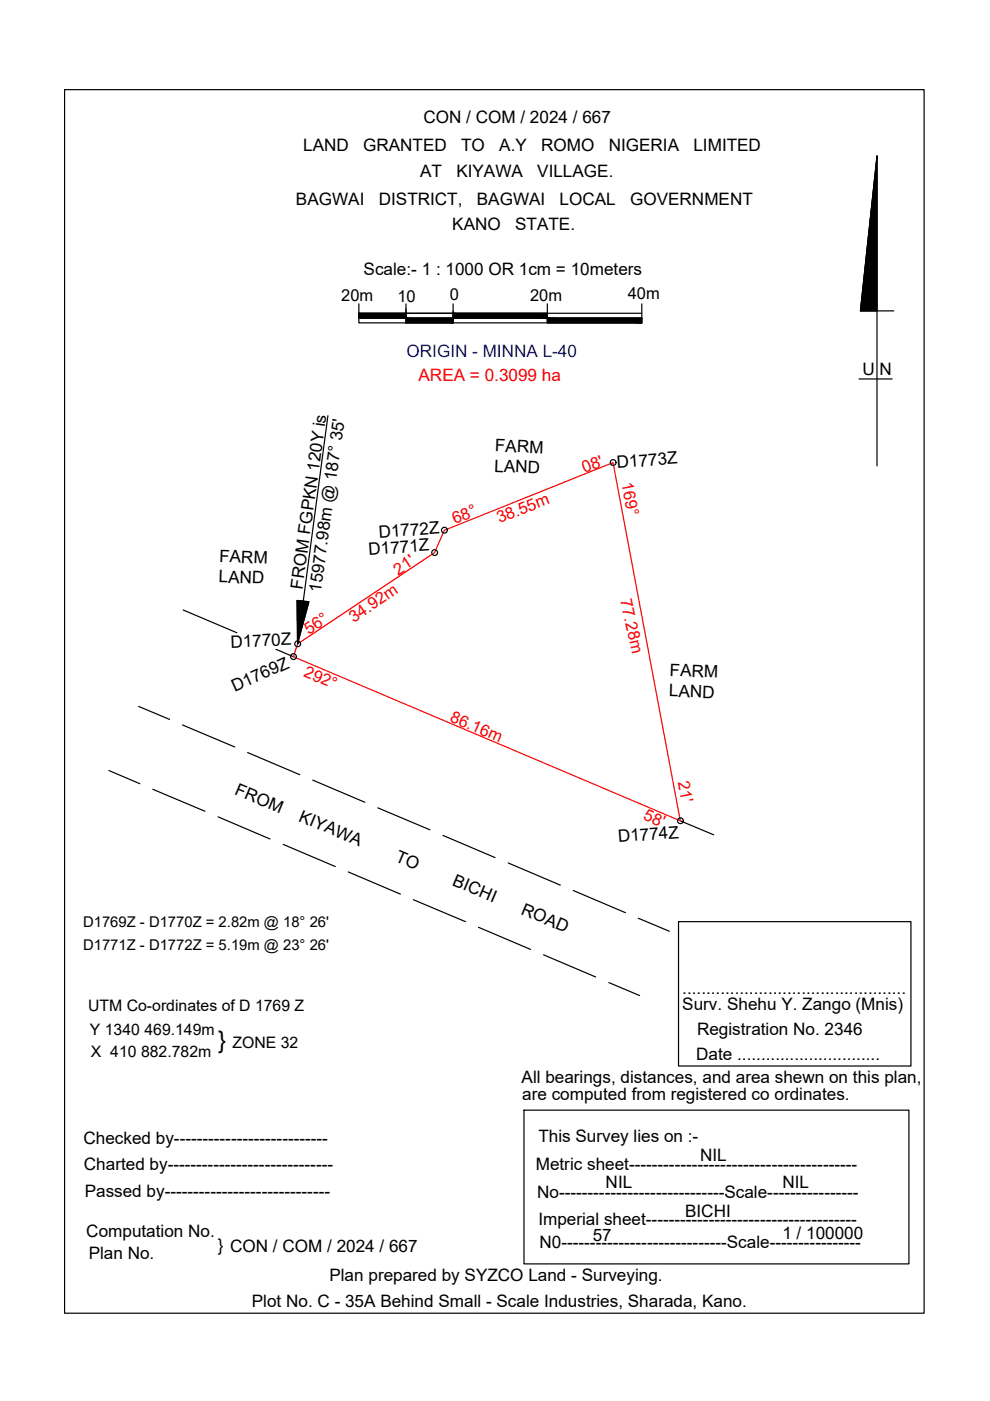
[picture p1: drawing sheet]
<svg xmlns="http://www.w3.org/2000/svg" width="210mm" height="297mm" viewBox="0 0 210 297" stroke-linecap="round" stroke-linejoin="round" font-family="sans-serif">
<!-- layer: 0 -->
<g fill="#000" stroke="#000" stroke-width=".21">
<path d="M185.9 33.1v32.8h-3.5z"/>
<path d="M76.1 66.4l10 1v-1zM76.1 66.4l10 1h-10z"/>
<path d="M86.1 67.4l10 1.1v-1.1zM86.1 67.4l10 1.1h-10z"/>
<path d="M96.1 66.4l19.9 1v-1zM96.1 66.4l19.9 1h-19.9z"/>
<path d="M116 67.4l20.1 1.1v-1.1zM116 67.4l20.1 1.1h-20.1z"/>
</g>
<g fill="none" stroke="#000" stroke-width=".25">
<path d="M13.7 19h182.2v259.4h-182.2zM76.1 66.4h10v1h-10zM76.1 64.4v4.1h60v-4.1M76.1 67.4h60M76.1 66.4h60M86.1 67.4v1.1h10v-2.1h19.9v1zM86.1 65.4v1M86.1 64.4v4.1M96.1 66v.4h-10M96.1 64.4v4.1M116 67.4h20.1v1.1h-20.1zM116 64.4v4.1"/>
<path d="M189.5 65.9h-7.1l3.5-32.8v65.7M69.5 88.1l-6.4 48.4-.1-9.2 2.5 .3-2.4 8.9M182.1 80.3h7.1M38.8 129.3l11.4 4.9M58.5 137.7l3.7 1.5M63 127.3v.1M63.2 127.3l-.2 .3M63.3 135.7l-.2 .2M63.3 135.5l-.2 .3M63.4 127.3l-.4 .4M63.4 135.3l-.4 .3M63.5 135l-.5 .4"/>
<path d="M63.5 127.4l-.5 .5M63.6 134.7l-.6 .6M63.6 134.5l-.6 .6M63.7 134.3l-.7 .6M63.7 127.4l-.7 .7M63.8 134l-.8 .7M63.8 133.8l-.8 .8M63.9 127.4l-.9 .9M63.9 133.6l-.9 .8M63.9 133.3l-.9 .9M64 133.1l-1 .9M64 127.4l-1 1"/>
<path d="M64.1 132.8l-1.1 1.1M64.1 132.6l-1.1 1.1M64.2 127.4l-1.2 1.2M64.2 132.3l-1.2 1.2M64.3 132.1l-1.3 1.3M64.3 127.5l-1.3 1.3M64.4 131.9l-1.4 1.3M64.4 131.6l-1.4 1.4M64.5 127.5l-1.5 1.4M64.5 131.4l-1.5 1.4M64.5 131.1l-1.5 1.5M64.6 130.9l-1.6 1.6"/>
<path d="M64.7 127.5l-1.7 1.7M64.7 130.6l-1.7 1.7M64.7 130.4l-1.7 1.7M64.8 127.5l-1.8 1.8M64.8 130.2l-1.8 1.8M64.9 129.9l-1.9 1.9M65 129.7l-2 1.9M65 127.5l-2 2M65 129.4l-2 2M65.1 129.2l-2.1 2M65.1 127.6l-2.1 2.1M65.1 128.9l-2.1 2.2"/>
<path d="M65.2 128.7l-2.2 2.2M65.3 127.6l-2.3 2.2M65.3 128.4l-2.3 2.3M65.3 128.2l-2.3 2.4M65.4 128l-2.4 2.3M65.5 127.6l-2.5 2.4M65.5 127.7l-2.5 2.5M29.4 149.8l6.6 2.7M38.7 153.7l11.1 4.7M52.5 159.6l11.1 4.7M23.1 163.4l6.5 2.8M32.4 167.3l11 4.7"/>
<path d="M46.2 173.2l11 4.7M60 179l11.1 4.7M66.3 165.4l11.1 4.7M80.1 171.3l11.1 4.6M93.9 177.1l11.1 4.7M144.2 174l7.1 3M73.8 184.9l11.1 4.7M87.6 190.8l11.1 4.6M101.4 196.6l11.1 4.7M107.8 183l11 4.7M121.6 188.8l11 4.7M135.4 194.7l6.5 2.7"/>
<path d="M143.9 195.4h49.2v30.6h-49.2zM115.2 202.4l11.1 4.7M129.1 208.3l6.5 2.8M111.1 235.4h81.6v32.6h-81.6z"/>
<circle cx="130" cy="98.1" r=".61"/>
<circle cx="92.2" cy="117.2" r=".61"/>
<circle cx="94.2" cy="112.4" r=".61"/>
<circle cx="62.2" cy="139.2" r=".61"/>
<circle cx="63.1" cy="136.5" r=".61"/>
<circle cx="144.3" cy="174" r=".61"/>
</g>
<path d="M185.9 33.1v32.8h-3.5z" fill="none" stroke="#000" stroke-width=".21"/>
<path d="M63.1 136.5l29-19.3 2.1-4.8 35.8-14.3 14.2 75.9-82-34.8z" fill="none" stroke="#f00" stroke-width=".25"/>
<text font-size="5" x="46.3" y="222.1">}</text>
<g font-size="3.6">
<text x="89.8" y="26">CON / COM / 2024 / 667</text>
<text x="64.3" y="32">LAND</text>
<text x="77" y="32">GRANTED</text>
<text x="97.8" y="32">TO</text>
<text x="105.9" y="32">A.Y</text>
<text x="114.7" y="32">ROMO</text>
<text x="129.1" y="32">NIGERIA</text>
<text x="147" y="32">LIMITED</text>
<text x="89.1" y="37.5">AT</text>
<text x="96.8" y="37.5">KIYAWA</text>
<text x="113.9" y="37.5">VILLAGE.</text>
<text x="62.8" y="43.4">BAGWAI</text>
<text x="80.3" y="43.4">DISTRICT,</text>
<text x="101.1" y="43.4">BAGWAI</text>
<text x="118.7" y="43.4">LOCAL</text>
<text x="133.6" y="43.4">GOVERNMENT</text>
<text x="95.9" y="48.8">KANO</text>
<text x="109.2" y="48.8">STATE.</text>
<text x="77.1" y="58.2">Scale:- 1 : 1000 OR 1cm = 10meters</text>
<text x="182.9" y="79.5">U N</text>
<text x="104.9" y="95.7" transform="rotate(2 104.9 95.7)">FARM</text>
<text x="104.8" y="100" transform="rotate(2 104.8 100)">LAND</text>
<text x="130.9" y="99.3" transform="rotate(-4 130.9 99.3)">D1773Z</text>
<text x="46.5" y="119.1" transform="rotate(2 46.5 119.1)">FARM</text>
<text x="78.2" y="117.7" transform="rotate(-4 78.2 117.7)">D1771Z</text>
<text x="80.4" y="114" transform="rotate(-4 80.4 114)">D1772Z</text>
<text x="46.3" y="123.4" transform="rotate(2 46.3 123.4)">LAND</text>
<text x="64.1" y="125" transform="rotate(-82 64.1 125)">FROM FGPKN 120Y is</text>
<text x="68" y="125.7" transform="rotate(-82 68 125.7)">15977.98m @ 187° 35'</text>
<text x="48.9" y="137.3" transform="rotate(-2 48.9 137.3)">D1770Z</text>
<text x="142" y="143.3" transform="rotate(2 142 143.3)">FARM</text>
<text x="49.8" y="146.8" transform="rotate(-24 49.8 146.8)">D1769Z</text>
<text x="141.8" y="147.7" transform="rotate(2 141.8 147.7)">LAND</text>
<text x="49.6" y="168.3" transform="rotate(23 49.6 168.3)">FROM</text>
<text x="63.2" y="174" transform="rotate(23 63.2 174)">KIYAWA</text>
<text x="131.1" y="178.6" transform="rotate(-4 131.1 178.6)">D1774Z</text>
<text x="83.7" y="182.6" transform="rotate(23 83.7 182.6)">TO</text>
<text x="95.8" y="187.6" transform="rotate(23 95.8 187.6)">BICHI</text>
<text x="110.3" y="193.7" transform="rotate(23 110.3 193.7)">ROAD</text>
<text x="144.7" y="214">Surv. Shehu Y. Zango (Mnis)</text>
<text x="144.7" y="210.8">...............................................</text>
<text x="147.8" y="219.5">Registration No. 2346</text>
<text x="147.6" y="224.7">Date ..............................</text>
<text x="110.6" y="229.7">All bearings, distances, and area shewn on this plan,</text>
<text x="110.7" y="233.3">are computed from registered co ordinates.</text>
<text x="17.7" y="242.6">Checked by---------------------------</text>
<text x="114.1" y="242.2">This Survey lies on :-</text>
<text x="17.8" y="248">Charted by-----------------------------</text>
<text x="113.6" y="248">Metric sheet----------------------------------------</text>
<text x="128.4" y="251.9">NIL</text>
<text x="148.4" y="246.2">NIL</text>
<text x="165.9" y="251.9">NIL</text>
<text x="18" y="253.8">Passed by-----------------------------</text>
<text x="113.9" y="254.1">No-----------------------------Scale----------------</text>
<text x="145.3" y="257.9">BICHI</text>
<text x="18.3" y="262.3">Computation No.</text>
<text x="114.1" y="259.7">Imperial sheet-------------------------------------</text>
<text x="125.7" y="263.1">57</text>
<text x="165.9" y="262.8">1 / 100000</text>
<text x="18.8" y="266.9">Plan No.</text>
<text x="46.2" y="265.3">} CON / COM / 2024 / 667</text>
<text x="114.4" y="264.6">N0-----------------------------Scale----------------</text>
<text x="69.8" y="271.6">Plan prepared by SYZCO Land - Surveying.</text>
<text x="53.4" y="277">Plot No. C - 35A Behind Small - Scale Industries, Sharada, Kano.</text>
</g>
<text font-size="3.6" fill="#00f" x="86.2" y="75.7">ORIGIN - MINNA L-40</text>
<text font-size="3.6" fill="#f00" x="88.7" y="80.8">AREA = 0.3099 ha</text>
<g font-size="3.5">
<text x="72.4" y="63.9">20m</text>
<text x="84.3" y="64.1">10</text>
<text x="95.3" y="63.5">0</text>
<text x="112.4" y="63.9">20m</text>
<text x="133.1" y="63.3">40m</text>
</g>
<g font-size="3.5" fill="#f00">
<text x="123.9" y="100.4" transform="rotate(-21 123.9 100.4)">08'</text>
<text x="131.8" y="102.4" transform="rotate(79 131.8 102.4)">169°</text>
<text x="96.4" y="111.1" transform="rotate(-21 96.4 111.1)">68°</text>
<text x="105.9" y="111" transform="rotate(-22 105.9 111)">38.55m</text>
<text x="84.4" y="122" transform="rotate(-33 84.4 122)">21'</text>
<text x="131.5" y="127.3" transform="rotate(77 131.5 127.3)">77.28m</text>
<text x="65.5" y="134.6" transform="rotate(-33 65.5 134.6)">56°</text>
<text x="75" y="132.1" transform="rotate(-34 75 132.1)">34.92m</text>
<text x="64.2" y="143.4" transform="rotate(23 64.2 143.4)">292°</text>
<text x="95.2" y="152.9" transform="rotate(23 95.2 152.9)">86.16m</text>
<text x="143.7" y="165.8" transform="rotate(79 143.7 165.8)">21'</text>
<text x="136.2" y="173.6" transform="rotate(23 136.2 173.6)">58'</text>
</g>
<g font-size="3.4">
<text x="18.7" y="214.3">UTM Co-ordinates of D 1769 Z</text>
<text x="19.1" y="219.5">Y 1340 469.149m</text>
<text x="19.3" y="224.2">X 410 882.782m</text>
<text x="49.3" y="222.2">ZONE 32</text>
</g>
<g font-size="3.1">
<text x="17.6" y="196.6">D1769Z - D1770Z = 2.82m @ 18° 26'</text>
<text x="17.6" y="201.3">D1771Z - D1772Z = 5.19m @ 23° 26'</text>
</g>
</svg>
